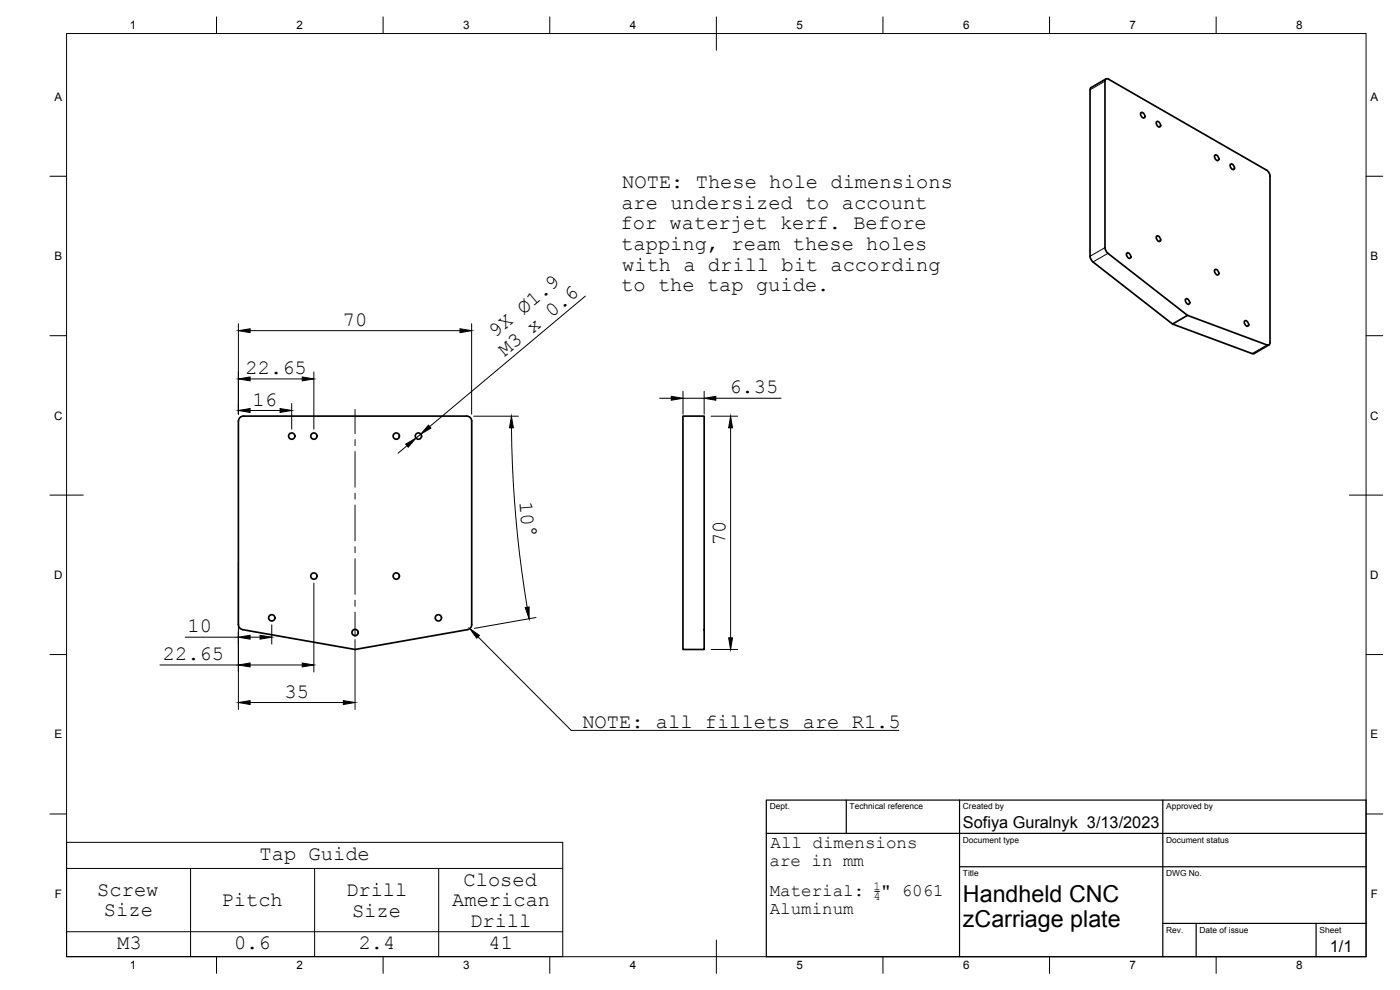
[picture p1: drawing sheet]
<svg xmlns="http://www.w3.org/2000/svg" width="420mm" height="297mm" viewBox="0 0 420 297" stroke-linecap="round" stroke-linejoin="round" font-family="sans-serif">
<!-- layer: Visible -->
<g fill="none" stroke="#000" stroke-width=".51">
<path d="M331.9 23.7l-4.4 2.6-.4 .7v49.9l.4 1.1 .5 .6M342.5 33.7a1.09 1.09 0 0 1 .9 1.7 1.09 1.09 0 0 1-.9-1.7zM347.2 36.5a1.09 1.09 0 0 1 .9 1.6 1.09 1.09 0 0 1-.9-1.6zM364.7 46.5a1.09 1.09 0 0 1 .9 1.6 1.09 1.09 0 0 1-.9-1.6zM369.4 49.2a1.09 1.09 0 0 1 .9 1.7 1.09 1.09 0 0 1-.9-1.7zM328 78.6l23.9 18.6 23.9 8.9M338.2 75.9a1.09 1.09 0 0 1 1 1.6 1.09 1.09 0 0 1-1-1.6zM347.2 70.8a1.09 1.09 0 0 1 .9 1.6 1.09 1.09 0 0 1-.9-1.6zM351.9 97.2l4.5-2.6-23.9-18.6-.8-1.3v-50.7a.61 .61 0 0 1 1-.2l47.4 27.2 .6 .6 .4 1.3 .1 49.9-.3 .6-.6 .1M355.9 89.6a1.09 1.09 0 0 1 1 1.7 1.09 1.09 0 0 1-1-1.7zM356.4 94.6l23.9 8.9M364.7 80.8a1.09 1.09 0 0 1 .9 1.7 1.09 1.09 0 0 1-.9-1.7z"/>
<path d="M373.6 96.2a1.09 1.09 0 0 1 1 1.7 1.09 1.09 0 0 1-1-1.7zM380.8 103.5l-4.4 2.6h-.6M72.2 125.1l.8-.3h67.1a1.49 1.49 0 0 1 1.5 1.6v61l-.3 .8-1 .7-33.7 6-33.8-6-1-.7-.3-.8 .1-61.1zM205 124.8h6.3v70.1h-6.3z"/>
<circle cx="87.6" cy="130.8" r=".94"/>
<circle cx="94.2" cy="130.8" r=".94"/>
<circle cx="118.9" cy="130.8" r=".94"/>
<circle cx="125.6" cy="130.8" r=".94"/>
<circle cx="94.2" cy="172.8" r=".94"/>
<circle cx="118.9" cy="172.8" r=".94"/>
<circle cx="81.6" cy="185.4" r=".94"/>
<circle cx="106.6" cy="189.8" r=".94"/>
<circle cx="131.6" cy="185.4" r=".94"/>
</g>
<!-- layer: Visible Narrow -->
<path d="M331.6 24.4l-4.5 2.6M331.6 74.3l-4.5 2.6M332.5 76l-4.5 2.6M380.3 103.5l-4.5 2.6" fill="none" stroke="#000" stroke-width=".3"/>
<!-- layer: BORDER -->
<g fill="none" stroke="#000" stroke-width=".3">
<path d="M20 10.1h390v276.9h-390zM65 5.1v5M115 5.1v5M165 5.1v5M215 5.1v10M265 5.1v5M315 5.1v5M365 5.1v5M15 52.9h5M410 52.9h5M15 100.7h5M410 100.7h5"/>
<path d="M15 148.6h10M405 148.6h10M15 196.4h5M410 196.4h5M15 244.2h5M410 244.2h5M65 287v5M115 287v5M165 287v5M215 282.1v9.9M265 287v5M315 287v5"/>
<path d="M365 287v5"/>
</g>
<!-- layer: TITLEBLOCK -->
<path d="M230 240.1h180v46.9h-180zM230 250h180M254 240.1v9.9M288 240.1v46.9M349 240.1v46.9M288 260.1h122M349 277.1h61M359 277.1v9.9M395 277.1v9.9" fill="none" stroke="#000" stroke-width=".36"/>
<!-- layer: FD_Dimensions -->
<g fill="none" stroke="#000" stroke-width=".3">
<path d="M71.5 97.1v27.2M75.1 99.2h62.9M141.5 97.1v27.2M175.7 88.8l-46.8 39.2M75.1 113.7h15.6M94.2 111.6v17.2M198 119.5h3.5M205 117.4v6.9M205 119.5h6.3M211.3 117.4v6.9M214.8 119.5h19.6M75.1 123.2h9"/>
<path d="M87.5 121.1v7.7M122.1 133.7l-2.6 2.3M126.3 130.3l-1.5 1.2M142.2 124.9h13.4M153.5 128.4a351.5 351.5 0 0 0 4.7 53.8M213.4 124.9h8M219.3 128.4v63M71.5 168.7v44.2M94.2 175v26.6M48 199.5h23.5M55.6 191.2h15.9M75.1 191.2h2.9"/>
<path d="M75.1 199.5h15.6M81.6 187.5v5.8M106.6 191.9v21M160.9 185.3l-18.5 3.2M213.4 194.9h8M75.1 210.8h27.9"/>
</g>
<g fill="#000" stroke="#000" stroke-width=".3">
<path d="M71.5 99.2l3.6-.6v1.2zM138 98.6l3.5 .6-3.5 .6zM71.5 113.7l3.6-.6v1.2zM90.7 113.1l3.5 .6-3.5 .6zM201.5 118.9l3.5 .6-3.5 .6zM211.3 119.5l3.5-.6v1.2zM71.5 123.2l3.6-.6v1.1zM84.1 122.6l3.4 .6-3.4 .5zM121.8 133.3l3-1.8-2.3 2.7zM128.6 127.6l.7 .8-3 1.9zM153.5 124.9l.6 3.5h-1.2zM219.3 124.9l.5 3.5h-1.1z"/>
<path d="M71.5 191.2l3.6-.6v1.2zM71.5 199.5l3.6-.6v1.2zM78 190.6l3.6 .6-3.6 .6zM90.7 198.9l3.5 .6-3.5 .6zM157.6 182.3l1.2-.2v3.6zM218.7 191.4h1.1l-.5 3.5zM71.5 210.8l3.6-.6v1.2zM103 210.2l3.6 .6-3.6 .6z"/>
</g>
<!-- layer: Smart Centers -->
<path d="M106.6 122.9v7.2M106.6 131.9v1.8M106.6 135.5v10.7M106.6 148v1.8M106.6 151.5v10.8M106.6 164v1.8M106.6 167.6v10.7M106.6 180.1v1.8M106.6 183.7v7.2" fill="none" stroke="#000" stroke-width=".3"/>
<!-- layer: Notes -->
<path d="M262.5 267.4h1.4" fill="none" stroke="#000" stroke-width=".3"/>
<!-- layer: Leaders -->
<path d="M141 188.6l2.9 2.1-.8 .8z" fill="#000" stroke="#000" stroke-width=".3"/>
<path d="M143.5 191.1l27.9 28h98.3" fill="none" stroke="#000" stroke-width=".3"/>
<!-- layer: Custom Tables -->
<path d="M20 252.7h148.9v34.3h-148.9zM20 260.6h148.9M20 279.6h148.9M57.2 260.6v26.4M94.4 260.6v26.4M131.7 260.6v26.4" fill="none" stroke="#000" stroke-width=".3"/>
<g font-size="7">
<text x="289" y="270.6">Handheld CNC</text>
<text x="289" y="278.1">zCarriage plate</text>
</g>
<g font-size="6.1">
<text x="186.8" y="56.4">NOTE: These hole dimensions</text>
<text x="186.5" y="62.6">are undersized to account</text>
<text x="186.3" y="68.8">for waterjet kerf. Before</text>
<text x="186.5" y="75">tapping, ream these holes</text>
<text x="186.7" y="81.2">with a drill bit according</text>
<text x="186.5" y="87.4">to the tap guide.</text>
<text x="102.9" y="97.7">70</text>
<text x="148.7" y="101.5" transform="rotate(-40 148.7 101.5)">9X Ø1.9</text>
<text x="151.5" y="107.2" transform="rotate(-40 151.5 107.2)">M3 x 0.6</text>
<text x="73.7" y="112.2">22.65</text>
<text x="218.9" y="118">6.35</text>
<text x="75.8" y="121.7">16</text>
<text x="155.9" y="150.5" transform="rotate(85 155.9 150.5)">10°</text>
<text x="217.8" y="163.5" transform="rotate(-90 217.8 163.5)">70</text>
<text x="56.3" y="189.7">10</text>
<text x="48.9" y="198">22.65</text>
<text x="85.4" y="209.3">35</text>
<text x="174.8" y="218.4">NOTE: all fillets are R1.5</text>
<text x="77.9" y="258">Tap Guide</text>
<text x="29.2" y="268.7">Screw</text>
<text x="103.9" y="268.8">Drill</text>
<text x="139.1" y="265.7">Closed</text>
<text x="31.2" y="274.9">Size</text>
<text x="66.5" y="272">Pitch</text>
<text x="105.7" y="275.1">Size</text>
<text x="135.7" y="271.9">American</text>
<text x="141.1" y="278.2">Drill</text>
<text x="35.2" y="284.8">M3</text>
<text x="70.2" y="284.8">0.6</text>
<text x="107.7" y="284.8">2.4</text>
<text x="146.6" y="284.8">41</text>
</g>
<g font-size="5.3">
<text x="231.3" y="254.5">All dimensions</text>
<text x="230.9" y="259.8">are in mm</text>
<text x="231" y="269">Material:</text>
<text x="264.3" y="269">&quot; 6061</text>
<text x="231" y="274.2">Aluminum</text>
</g>
<g font-size="4.9">
<text x="289" y="248.5">Sofiya Guralnyk 3/13/2023</text>
<text x="399.1" y="285.7">1/1</text>
</g>
<g font-size="3.7">
<text x="262.1" y="267.1">1</text>
<text x="262.1" y="270.1">4</text>
</g>
<g font-size="3.5">
<text x="39" y="8.8">1</text>
<text x="89" y="8.8">2</text>
<text x="139" y="8.8">3</text>
<text x="189" y="8.8">4</text>
<text x="239" y="8.8">5</text>
<text x="289" y="8.8">6</text>
<text x="339" y="8.8">7</text>
<text x="389" y="8.8">8</text>
<text x="16.3" y="30.2">A</text>
<text x="411.3" y="30.2">A</text>
<text x="16.3" y="78">B</text>
<text x="411.3" y="78">B</text>
<text x="16.2" y="125.9">C</text>
<text x="411.2" y="125.9">C</text>
<text x="16.2" y="173.7">D</text>
<text x="411.2" y="173.7">D</text>
<text x="16.3" y="221.6">E</text>
<text x="411.3" y="221.6">E</text>
<text x="16.4" y="269.4">F</text>
<text x="411.4" y="269.4">F</text>
<text x="39" y="290.8">1</text>
<text x="89" y="290.8">2</text>
<text x="139" y="290.8">3</text>
<text x="189" y="290.8">4</text>
<text x="239" y="290.8">5</text>
<text x="289" y="290.8">6</text>
<text x="339" y="290.8">7</text>
<text x="389" y="290.8">8</text>
</g>
<g font-size="2.5">
<text x="231" y="242.9">Dept.</text>
<text x="255" y="242.9">Technical reference</text>
<text x="289" y="242.9">Created by</text>
<text x="350" y="242.9">Approved by</text>
<text x="289" y="252.8">Document type</text>
<text x="350" y="252.8">Document status</text>
<text x="289" y="262.9">Title</text>
<text x="350" y="262.9">DWG No.</text>
<text x="350" y="279.9">Rev.</text>
<text x="360" y="279.9">Date of issue</text>
<text x="396" y="279.9">Sheet</text>
</g>
</svg>
